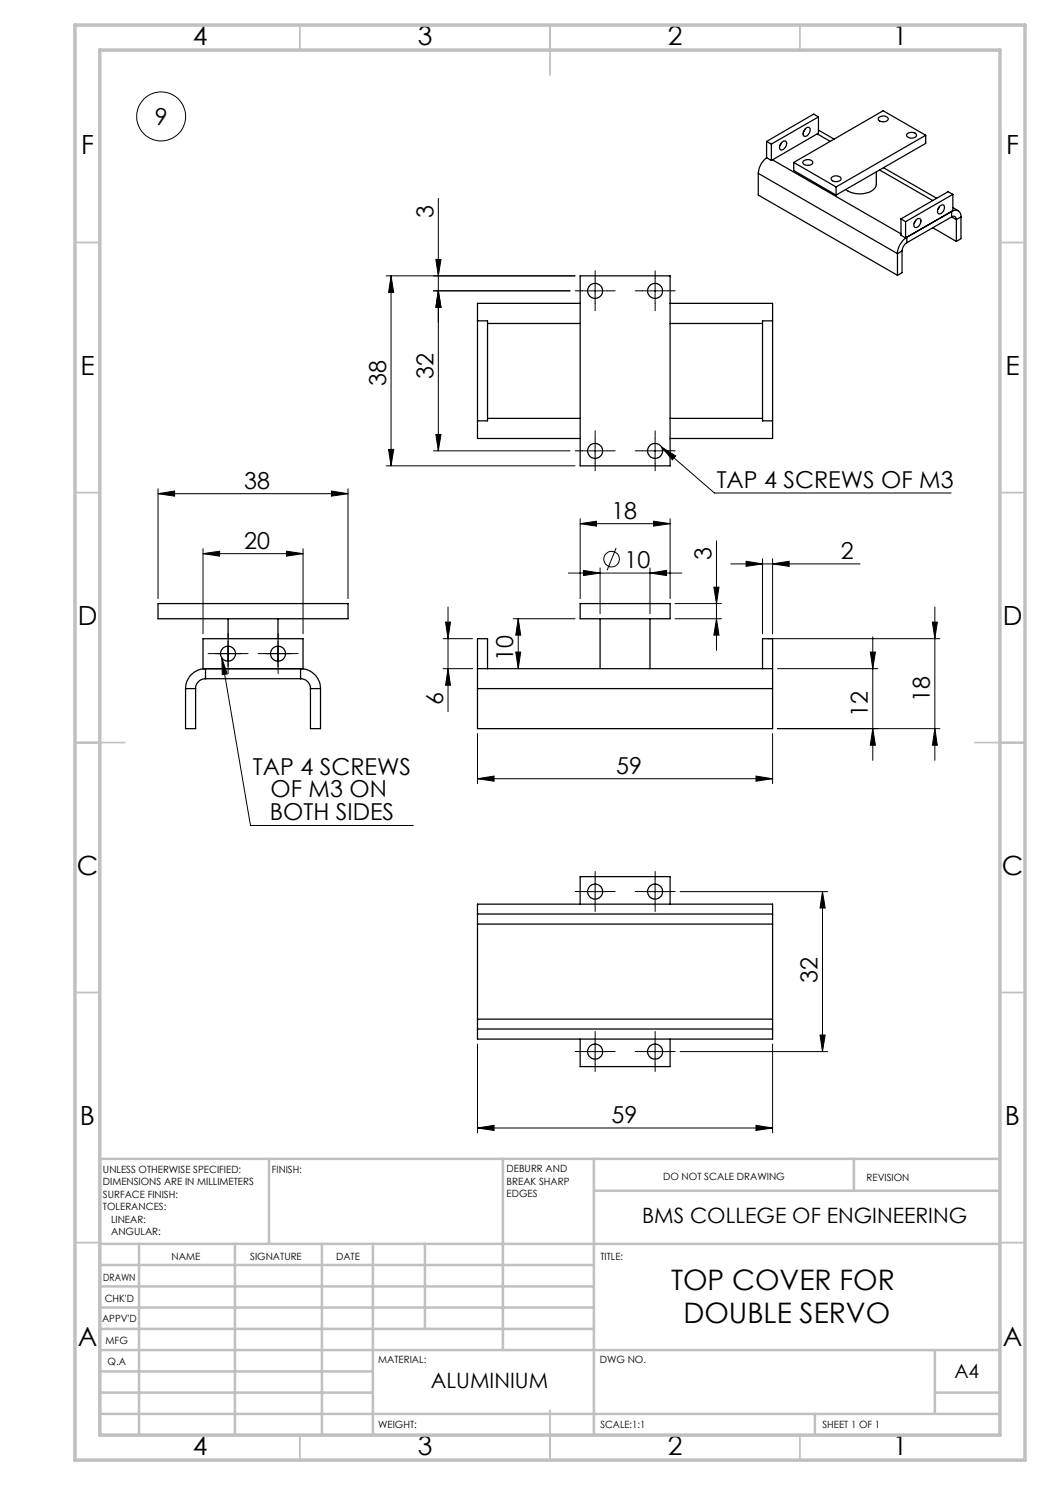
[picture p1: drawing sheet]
<svg xmlns="http://www.w3.org/2000/svg" width="210mm" height="297mm" viewBox="0 0 210 297" stroke-linecap="round" stroke-linejoin="round" font-family="sans-serif">
<g fill="none" stroke="#000" stroke-width=".2">
<path d="M87.7 39.7v50.5M78.2 55.2v38M78.2 55.2l.5 3.3h-1zM87.2 51.9h1l-.5 3.3zM87.7 58.2l.5 3.3h-1zM114 58.2h-27.3M115 55.2h-37.8M116.5 58.2h5M119 55.7v5M128.5 58.2h5M131 55.7v5M31.6 98.7l3.3-.5v1z"/>
<path d="M31.6 97.8v21.9M31.6 98.7h38M66.3 98.2l3.3 .5-3.3 .5zM69.6 97.8v21.9M77.2 93.2h37.8M77.7 89.9h1l-.5 3.3zM86.7 90.2h27.3M87.2 86.9h1l-.5 3.3zM116.5 90.2h5M119 87.7v5M128.5 90.2h5M131 87.7v5"/>
<path d="M132.3 89.4l2.8 1.8-.6 .8zM132.3 89.4l10.6 9.2h47.3M40.6 110.7l3.3-.5v1zM40.6 109.7v17M40.6 110.7h20M57.3 110.2l3.3 .5-3.3 .5zM60.6 109.7v17M113.7 114.6h22.6M116 104.7l3.3-.5v1zM116 103.7v16M116 104.7h18M116.7 114.1l3.3 .5-3.3 .5z"/>
<path d="M120 113.6v9.1M123.2 109.6l-1.8 4.4M130 114.6l3.3-.5v1zM130 113.6v9.1M130.7 104.2l3.3 .5-3.3 .5zM134 103.7v16M142.8 117.4h1l-.5 3.3zM143.3 108.2v21.9M146.2 112.8h25.8M149.2 112.3l3.3 .5-3.3 .5zM152.5 111.8v14.9M154.5 112.8l3.3-.5v1z"/>
<path d="M154.5 111.8v14.9M43.1 130.7h5M44.4 131.6l5.7 33.5h32.6M44.4 131.6l1 3.2-.9 .1zM45.6 128.2v5M53.1 130.7h5M55.6 128.2v5M88.6 127.7h5.9M88.6 133.7h5.9M89.1 124.4h1l-.5 3.3zM89.6 121.4v20.9M89.6 133.7l.5 3.4h-1z"/>
<path d="M102.7 123.8h12.3M103.2 130.4h.9l-.5 3.3zM103.6 123.8v9.9M103.6 123.8l.5 3.2h-.9zM135 123.8h9.3M135 120.7h9.3M143.3 123.8l.5 3.2h-1zM153.5 127.7h34.5M155.5 133.7h20.1M174.1 130.4h1l-.5 3.3zM174.6 127.4v24.7M186.5 124.4h1l-.5 3.3z"/>
<path d="M187 121.4v30.7M95.5 155.7l3.3-.5v1zM95.5 146.7v10M95.5 155.7h59M151.2 155.2l3.3 .5-3.3 .5zM154.5 146.7v10M155.5 145.7h32.5M174.6 145.7l.5 3.3h-1zM187 145.7l.5 3.3h-1zM116.5 178.3h5M119 175.8v5M128.5 178.3h5"/>
<path d="M131 175.8v5M136 178.3h29.5M164.5 178.3l.5 3.3h-1zM164.5 178.3v32M95.5 208.8v17.8M116.5 210.3h5M119 207.8v5M128.5 210.3h5M131 207.8v5M136 210.3h29.5M154.5 208.8v17.8M164 207h1l-.5 3.3z"/>
<path d="M95.5 225.6l3.3-.5v1zM95.5 225.6h59M151.2 225.1l3.3 .5-3.3 .5z"/>
<circle cx="32.2" cy="23.3" r="4.9"/>
<circle cx="122.3" cy="111.8" r="1.55"/>
</g>
<g fill="none" stroke="#000" stroke-width=".2" stroke-dasharray="15.2 1.3 1.3 1.3">
<path d="M116.5 58.2h-1.5M119 55.7v-1.5M121.5 58.2h1.5M128.5 58.2h-1.5M131 55.7v-1.5M133.5 58.2h1.5M119 60.7v1.5M131 60.7v1.5M116.5 90.2h-1.5M119 87.7v-1.5M119 92.7v1.5M121.5 90.2h1.5"/>
<path d="M128.5 90.2h-1.5M131 87.7v-1.5M131 92.7v1.5M133.5 90.2h1.5M43.1 130.7h-1.5M45.6 133.2v1.5M45.6 130.7v-2.5M45.6 130.7h-2.5M45.6 130.7v2.5M45.6 130.7h2.5M45.6 128.2v-1.5M48.1 130.7h1.5"/>
<path d="M53.1 130.7h-1.5M55.6 133.2v1.5M55.6 130.7v-2.5M55.6 130.7h-2.5M55.6 130.7v2.5M55.6 130.7h2.5M55.6 128.2v-1.5M58.1 130.7h1.5M116.5 178.3h-1.5M119 175.8v-1.5M121.5 178.3h1.5M128.5 178.3h-1.5"/>
<path d="M131 175.8v-1.5M133.5 178.3h1.5M119 180.8v1.5M131 180.8v1.5M116.5 210.3h-1.5M119 207.8v-1.5M119 212.8v1.5M121.5 210.3h1.5M128.5 210.3h-1.5M131 207.8v-1.5M131 212.8v1.5M133.5 210.3h1.5"/>
</g>
<g fill="none" stroke="#c0c0c0" stroke-width=".35">
<path d="M60 5v5M110 5v10M160 5v5M15 48.5h5M200 48.5h5M15 98.5h5M200 98.5h5M15 148.5h10M195 148.5h10M15 198.5h5M200 198.5h5M15 248.5h5"/>
<path d="M200 248.5h5M60 287v5M110 282v10M160 287v5"/>
</g>
<g fill="none" stroke="#c0c0c0" stroke-width=".5">
<path d="M53.8 231.8v17M100.6 231.8v38.2M118.8 231.8v55.2M118.8 238.2h81.2M170.8 231.8v6.4M200 231.8h-180v55.2M20 248.8h180M20 257.3h98.8M20 253h98.8M27.8 248.8v38.2M47 248.8v38.2M64.4 248.8v38.2"/>
<path d="M74.6 248.8v38.2M85 248.8v17M20 265.8h98.8M20 261.5h98.8M20 278.5h54.6M20 274.3h54.6M20 270h180M187 278.5h13M187 270v12.8M20 282.8h180M163 282.8v4.2"/>
</g>
<path d="M15 5h190v287h-190zM20 10h180v277h-180z" fill="none" stroke="#c0c0c0" stroke-width=".7"/>
<g fill="#000">
<path d="M87.7 58.2l.5 3.3h-1zM87.2 51.9h1l-.5 3.3z"/>
<path d="M31.6 98.7l3.3-.5v1zM66.3 98.2l3.3 .5-3.3 .5z"/>
<path d="M40.6 110.7l3.3-.5v1zM57.3 110.2l3.3 .5-3.3 .5z"/>
<path d="M116 104.7l3.3-.5v1zM130.7 104.2l3.3 .5-3.3 .5zM95.5 155.7l3.3-.5v1zM151.2 155.2l3.3 .5-3.3 .5zM149.2 112.3l3.3 .5-3.3 .5zM154.5 112.8l3.3-.5v1zM116.7 114.1l3.3 .5-3.3 .5zM130 114.6l3.3-.5v1z"/>
<path d="M44.4 131.6l1 3.2-.9 .1zM132.3 89.4l2.8 1.8-.6 .8z"/>
<path d="M89.1 124.4h1l-.5 3.3zM89.6 133.7l.5 3.4h-1zM103.6 123.8l.5 3.2h-.9zM103.2 130.4h.9l-.5 3.3z"/>
<path d="M174.1 130.4h1l-.5 3.3zM174.6 145.7l.5 3.3h-1zM142.8 117.4h1l-.5 3.3zM143.3 123.8l.5 3.2h-1zM186.5 124.4h1l-.5 3.3zM187 145.7l.5 3.3h-1zM164.5 178.3l.5 3.3h-1zM164 207h1l-.5 3.3zM87.7 58.2l.5 3.3h-1zM87.2 86.9h1l-.5 3.3zM78.2 55.2l.5 3.3h-1zM77.7 89.9h1l-.5 3.3z"/>
<path d="M151.2 225.1l3.3 .5-3.3 .5zM95.5 225.6l3.3-.5v1z"/>
</g>
<g fill="none" stroke="#000" stroke-width=".25">
<path d="M151.7 34.7l27.8 16M151.7 34.7v4.3l27.8 16.1M153.3 31.5a4.4 4.4 0 0 0-1.6 3.2M153.3 28.3l1 .5M153.3 31.5l1 .6M153.3 28.3v3.2M154.3 28.8v3.3M154.5 32l25.7 14.8M156.3 28.5l-.3 .6M156.4 28.4a.51 .51 0 0 1 .7-.1 .51 .51 0 0 1 .2 .7l-.1 .2a.91 .91 0 0 1-1.2 .7 1.33 1.33 0 0 1 .4-1.5zM158.7 32.5l8.5 4.9M158.7 32.5v1.6l8.5 4.9"/>
<path d="M160.7 32.2l.1-.1a1.13 1.13 0 0 1 1.8 .5 1.24 1.24 0 0 1-2.1-.1zM161 25.8a.55 .55 0 0 1 .8-.3 .55 .55 0 0 1 .2 .8l-.1 .2a.87 .87 0 0 1-1.2 .7 1.14 1.14 0 0 1 .3-1.4zM161 25.8l-.3 .6M163.4 26.8l2.7 1.5M163.7 26l3.1 1.8M163.7 23.4l-1-.6-9.4 5.5M163.7 23.4l-9.4 5.4M163.7 23.4v3.2l-9.4 5.5M166.3 35.5a1.24 1.24 0 0 1 1.9 .2 1.12 1.12 0 0 1-2 .1zM167.2 37.4v1.6M175.3 34.4v2.5a2.49 2.49 0 0 1-2.6 1.8l-.3 .1a5 5 0 0 1-3.2-.9M175.8 23.5l.1-.1a1.07 1.07 0 0 1 1.7 .5 1.19 1.19 0 0 1-2-.1z"/>
<path d="M175.9 34l10.6 6.1M176.7 33.5l10.6 6.1M181.5 26.7l.2-.1a1.22 1.22 0 0 1 1.6 .4 1.16 1.16 0 0 1-2 .1zM185.1 27.1l-8.5-4.9-17.9 10.3M185.1 27.1l-17.9 10.3M185.1 27.1v1.6l-17.9 10.3M190.6 38.9v3.3l-9.5 5.4M190.6 38.9l-9.5 5.4M190.6 38.9l-1-.6-9.4 5.5M116 55.2h18v38h-18zM179.5 50.7v4.4M180.2 43.8l.9 .5"/>
<path d="M180.2 43.8v3.3l.9 .5M180.4 50.2l-.9 .5M180.4 50.2v4.3l-.9 .6M181.1 44.3v3.3M181.4 48.5v-1.1a4.2 4.2 0 0 0-1.9 3.3M181.4 48.5a2.14 2.14 0 0 0-1 1.7M183.2 44.1l-.4 .5M183.3 43.9a.52 .52 0 0 1 .7-.1 .52 .52 0 0 1 .1 .7v.2a.88 .88 0 0 1-1.2 .7 1.21 1.21 0 0 1 .4-1.5zM186.5 45.5l4.8 2.8M187.9 41.3l-.3 .6M188 41.2a.52 .52 0 0 1 .7-.2 .52 .52 0 0 1 .1 .8 .9 .9 0 0 1-1.2 .8 1.26 1.26 0 0 1 .4-1.4zM190.3 43.4v-1.1a1.14 1.14 0 0 1 1.4-.1 1.14 1.14 0 0 1 .5 1.2"/>
<path d="M190.3 43.4a.58 .58 0 0 1 .7-.1 .58 .58 0 0 1 .3 .6M190.3 43.4l-8.9 5.1M190.3 43.4l1 .5M190.6 41.5l1.1 .7M191.3 43.9v4.4M192.2 43.4l-.9 .5M192.2 43.4v4.3l-.9 .6M95.5 64.2v20M95.5 64.2h2v20h-2M97.5 64.7h18.5M116 60.7h-20.5v3.5M134 60.7h20.5v3.5"/>
<path d="M134 64.7h18.5M154.5 64.2v20M154.5 64.2h-2v20h2M95.5 84.2v3.5h20.5M97.5 83.7h18.5M134 83.7h18.5M154.5 84.2v3.5h-20.5M31.6 120.7h38v3.1h-38zM37.1 137.7v8h2v-8M37.1 137.7h2M40.6 127.7h20v6h-20zM41.1 135.7v-2a4 4 0 0 0-4 4"/>
<path d="M41.1 135.7a1.97 1.97 0 0 0-2 2M41.1 135.7h19M45.6 123.8v3.9M45.6 129.2v3M55.6 123.8v3.9M55.6 129.2v3M60.1 135.7v-2a4 4 0 0 1 4 4M60.1 135.7a1.97 1.97 0 0 1 2 2M62.1 137.7v8h2v-8M62.1 137.7h2M95.5 133.7v4M95.5 137.7v8h59v-8"/>
<path d="M95.5 137.7h59M95.5 133.7v-6h2v6M95.5 133.7h59M116 120.7h18v3.1h-18zM120 123.8v9.9M130 123.8v9.9M152.5 133.7v-6h2v6M154.5 133.7v4M95.5 182.8v2M95.5 182.8v-2h59v2M95.5 184.8v19M95.5 182.8h59"/>
<path d="M95.5 184.8h59M116 180.8v-5.5h18v5.5M154.5 182.8v2M154.5 184.8v19M95.5 203.8v2M95.5 205.8v2h59v-2M95.5 205.8h59M95.5 203.8h59M116 207.8v5.5h18v-5.5M154.5 203.8v2"/>
<circle cx="119" cy="58.2" r="1.5"/>
<circle cx="131" cy="58.2" r="1.5"/>
<circle cx="119" cy="90.2" r="1.5"/>
<circle cx="131" cy="90.2" r="1.5"/>
<circle cx="45.6" cy="130.7" r="1.5"/>
<circle cx="55.6" cy="130.7" r="1.5"/>
<circle cx="119" cy="178.3" r="1.5"/>
<circle cx="131" cy="178.3" r="1.5"/>
<circle cx="119" cy="210.3" r="1.51"/>
<circle cx="131" cy="210.3" r="1.51"/>
</g>
<g font-size="5.6">
<text x="134.2" y="258">TOP COVER FOR</text>
<text x="136.7" y="264.6">DOUBLE SERVO</text>
</g>
<g font-size="5.3">
<text x="38.5" y="9">4</text>
<text x="83.5" y="9">3</text>
<text x="133.6" y="9">2</text>
<text x="178.6" y="9">1</text>
<text x="16.2" y="30.7">F</text>
<text x="201.2" y="30.7">F</text>
<text x="16.1" y="75">E</text>
<text x="201.1" y="75">E</text>
<text x="15.5" y="125">D</text>
<text x="200.5" y="125">D</text>
<text x="15.4" y="175">C</text>
<text x="200.4" y="175">C</text>
<text x="16" y="225">B</text>
<text x="201" y="225">B</text>
<text x="15.5" y="269.2">A</text>
<text x="200.5" y="269.2">A</text>
<text x="38.5" y="291">4</text>
<text x="83.5" y="291">3</text>
<text x="133.6" y="291">2</text>
<text x="178.6" y="291">1</text>
</g>
<g font-size="4.7">
<text x="31" y="25">9</text>
<text x="86.7" y="43.5" transform="rotate(-90 86.7 43.5)">3</text>
<text x="77.2" y="77.1" transform="rotate(-90 77.2 77.1)">38</text>
<text x="86.7" y="75.9" transform="rotate(-90 86.7 75.9)">32</text>
<text x="48.8" y="97.7">38</text>
<text x="143.3" y="97.5">TAP 4 SCREWS OF M3</text>
<text x="122.3" y="103.7">18</text>
<text x="48.8" y="109.7">20</text>
<text x="124.9" y="113.5">10</text>
<text x="142.3" y="112" transform="rotate(-90 142.3 112)">3</text>
<text x="168.2" y="111.7">2</text>
<text x="102.6" y="132.1" transform="rotate(-90 102.6 132.1)">10</text>
<text x="88.6" y="141" transform="rotate(-90 88.6 141)">6</text>
<text x="173.6" y="143.3" transform="rotate(-90 173.6 143.3)">12</text>
<text x="186" y="140.5" transform="rotate(-90 186 140.5)">18</text>
<text x="50.6" y="155">TAP 4 SCREWS</text>
<text x="123.3" y="154.7">59</text>
<text x="54.1" y="159.5">OF M3 ON</text>
<text x="54" y="164">BOTH SIDES</text>
<text x="163.5" y="196.6" transform="rotate(-90 163.5 196.6)">32</text>
<text x="122.3" y="224.6">59</text>
</g>
<g font-size="4.2">
<text x="128.4" y="244.6">BMS COLLEGE OF ENGINEERING</text>
<text x="86.2" y="277.6">ALUMINIUM</text>
</g>
<text font-size="3.9" x="190.9" y="275.5">A4</text>
<g font-size="2">
<text x="20.6" y="234.6">UNLESS OTHERWISE SPECIFIED:</text>
<text x="20.6" y="237.1">DIMENSIONS ARE IN MILLIMETERS</text>
<text x="20.6" y="239.6">SURFACE FINISH:</text>
<text x="54.4" y="234.6">FINISH:</text>
<text x="101.3" y="234.5">DEBURR AND</text>
<text x="101.3" y="237">BREAK SHARP</text>
<text x="101.3" y="239.5">EDGES</text>
<text x="132.6" y="236">DO NOT SCALE DRAWING</text>
<text x="173.3" y="236.2">REVISION</text>
<text x="20.6" y="242.1">TOLERANCES:</text>
<text x="22.2" y="244.6">LINEAR:</text>
<text x="22.2" y="247.1">ANGULAR:</text>
<text x="34.3" y="252">NAME</text>
<text x="50" y="251.9">SIGNATURE</text>
<text x="67.2" y="251.9">DATE</text>
<text x="120.1" y="251.9">TITLE:</text>
<text x="20.6" y="256.1">DRAWN</text>
<text x="20.9" y="260.3">CHK'D</text>
<text x="20.4" y="264.4">APPV'D</text>
<text x="21.1" y="268.8">MFG</text>
<text x="21.5" y="273">Q.A</text>
<text x="75.6" y="272.5">MATERIAL:</text>
<text x="120" y="272.5">DWG NO.</text>
<text x="75.6" y="285.5">WEIGHT:</text>
<text x="120.1" y="285.6">SCALE:1:1</text>
<text x="164.5" y="285.6">SHEET 1 OF 1</text>
</g>
</svg>
